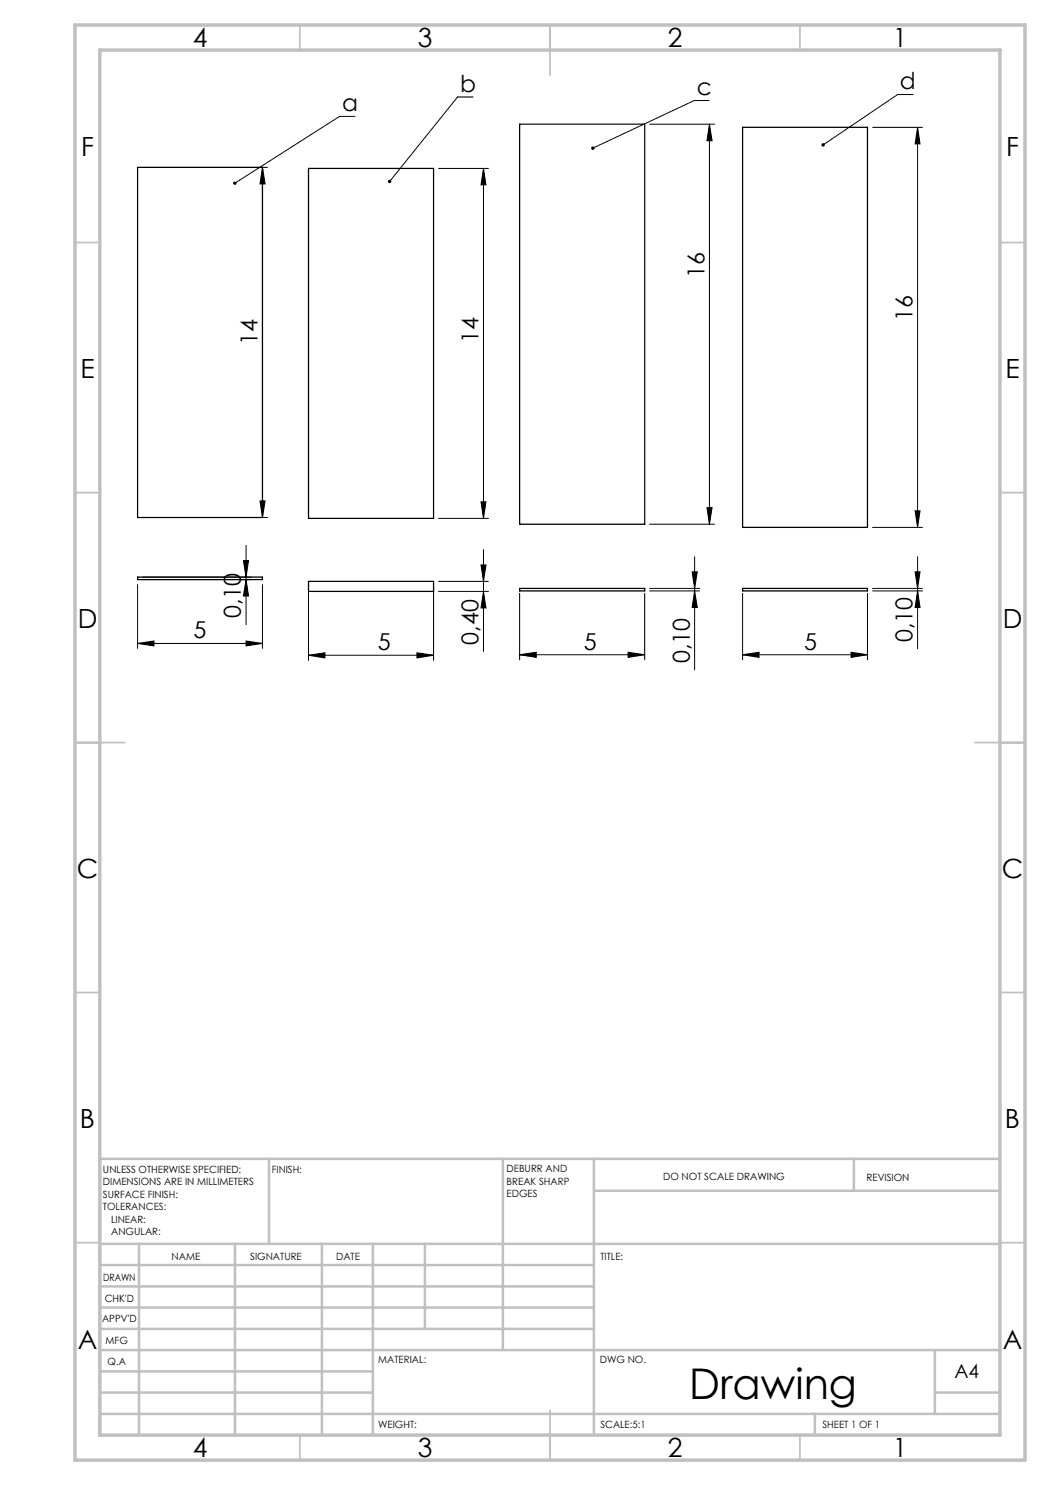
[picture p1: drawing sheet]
<svg xmlns="http://www.w3.org/2000/svg" width="210mm" height="297mm" viewBox="0 0 210 297" stroke-linecap="round" stroke-linejoin="round" font-family="sans-serif">
<g fill="none" stroke="#000" stroke-width=".2">
<path d="M94.6 19.4h-3.1l-13.6 16.9M182.6 18.9h-3.1l-14.9 10.1M28.5 33.5h25M52.5 33.5l.5 3.3h-1zM52.5 33.5v70M71 23.3h-3.1l-20.9 13.4M87.7 33.7h10M96.7 33.7l.5 3.3h-1zM96.7 33.7v70M129.9 24.8h13M141.8 20.1h-2.9l-20.3 9.5M141.9 24.8l.5 3.3h-1z"/>
<path d="M141.9 24.8v80M174.5 25.5h10M183.5 25.5l.5 3.3h-1zM183.5 25.5v80M27.5 116.9v12.8M28.5 103.5h25M28.5 115.4h21.7M28.5 115.9h21.7M48.7 112.1h1l-.5 3.3zM49.2 115.9l.5 3.3h-1zM49.2 109.1v15.8M52 100.2h1l-.5 3.3z"/>
<path d="M52.5 116.9v12.8M61.7 117.3v14.8M86.7 117.3v14.8M87.7 103.7h10M87.7 118.3h10M87.7 116.3h10M96.2 113h1l-.5 3.3zM96.2 100.4h1l-.5 3.3zM96.7 109.9v20.4M96.7 118.3l.5 3.3h-1zM103.9 118.7v13.3M128.9 118.7v13.3"/>
<path d="M129.9 104.8h13M129.9 118.2h10M129.9 117.7h10M138.4 114.4h1.1l-.6 3.3zM138.9 118.2l.6 3.3h-1.1zM138.9 111.3v22.7M141.4 101.5h1l-.5 3.3zM148.5 118.7v13.3M173.5 118.7v13.3M174.5 105.5h10M174.5 118.2h10M174.5 117.7h10"/>
<path d="M183 114.4h1l-.5 3.3zM183 102.2h1l-.5 3.3zM183.5 111.3v18.4M183.5 118.2l.5 3.3h-1zM27.5 128.7l3.3-.5v1zM27.5 128.7h25M49.2 128.2l3.3 .5-3.3 .5zM61.7 131.1l3.3-.5v1zM61.7 131.1h25M83.4 130.6l3.3 .5-3.3 .5zM103.9 130.9l3.3-.4v1zM103.9 130.9h25"/>
<path d="M125.6 130.5l3.3 .4-3.3 .6zM148.5 130.9l3.3-.4v1zM148.5 130.9h25M170.2 130.5l3.3 .4-3.3 .6z"/>
</g>
<g fill="none" stroke="#c0c0c0" stroke-width=".35">
<path d="M60 5v5M110 5v10M160 5v5M15 48.5h5M200 48.5h5M15 98.5h5M200 98.5h5M15 148.5h10M195 148.5h10M15 198.5h5M200 198.5h5M15 248.5h5"/>
<path d="M200 248.5h5M60 287v5M110 282v10M160 287v5"/>
</g>
<g fill="none" stroke="#c0c0c0" stroke-width=".5">
<path d="M53.8 231.8v17M100.6 231.8v38.2M118.8 231.8v55.2M118.8 238.2h81.2M170.8 231.8v6.4M200 231.8h-180v55.2M20 248.8h180M20 257.3h98.8M20 253h98.8M27.8 248.8v38.2M47 248.8v38.2M64.4 248.8v38.2"/>
<path d="M74.6 248.8v38.2M85 248.8v17M20 265.8h98.8M20 261.5h98.8M20 278.5h54.6M20 274.3h54.6M20 270h180M187 278.5h13M187 270v12.8M20 282.8h180M163 282.8v4.2"/>
</g>
<path d="M15 5h190v287h-190zM20 10h180v277h-180z" fill="none" stroke="#c0c0c0" stroke-width=".7"/>
<g fill="#000">
<path d="M46.7 36.4v.4l.3-.1-.3 .1a.35 .35 0 0 0 .5 .1 .35 .35 0 0 0 0-.5 .35 .35 0 0 0-.5 0zM77.8 36a.35 .35 0 0 0-.1 .6l.2-.3-.2 .3a.34 .34 0 0 0 .6-.3 .34 .34 0 0 0-.5-.3zM118.3 29.4v.4l.3-.2-.3 .2a.34 .34 0 0 0 .4 .1 .34 .34 0 0 0 .1-.5 .34 .34 0 0 0-.5 0zM164.4 28.7l-.1 .5 .3-.2-.3 .2a.34 .34 0 0 0 .5 .1 .34 .34 0 0 0 .1-.5 .34 .34 0 0 0-.5-.1z"/>
<path d="M48.7 112.1h1l-.5 3.3zM49.2 115.9l.5 3.3h-1zM96.7 118.3l.5 3.3h-1zM96.2 113h1l-.5 3.3zM138.9 118.2l.6 3.3h-1.1zM138.4 114.4h1.1l-.6 3.3zM183.5 118.2l.5 3.3h-1zM183 114.4h1l-.5 3.3z"/>
<path d="M52 100.2h1l-.5 3.3zM52.5 33.5l.5 3.3h-1zM141.4 101.5h1l-.5 3.3zM141.9 24.8l.5 3.3h-1zM183 102.2h1l-.5 3.3zM183.5 25.5l.5 3.3h-1z"/>
<path d="M96.2 100.4h1l-.5 3.3zM96.7 33.7l.5 3.3h-1z"/>
<path d="M27.5 128.7l3.3-.5v1zM49.2 128.2l3.3 .5-3.3 .5z"/>
<path d="M83.4 130.6l3.3 .5-3.3 .5zM61.7 131.1l3.3-.5v1zM125.6 130.5l3.3 .4-3.3 .6zM103.9 130.9l3.3-.4v1zM170.2 130.5l3.3 .4-3.3 .6zM148.5 130.9l3.3-.4v1z"/>
</g>
<path d="M27.5 33.5h25v70h-25zM61.7 33.7h25v70h-25zM103.9 24.8h25v80h-25zM148.5 25.5h25v80h-25zM27.5 115.4h25v.5h-25zM61.7 116.3h25v2h-25zM103.9 117.7h25v.5h-25zM148.5 117.7h25v.5h-25z" fill="none" stroke="#000" stroke-width=".25"/>
<text font-size="8.5" x="137.9" y="279.7">Drawing</text>
<g font-size="5.3">
<text x="38.5" y="9.5">4</text>
<text x="83.5" y="9.5">3</text>
<text x="133.6" y="9.5">2</text>
<text x="178.6" y="9.5">1</text>
<text x="16.2" y="31.3">F</text>
<text x="201.2" y="31.3">F</text>
<text x="16.1" y="75.5">E</text>
<text x="201.1" y="75.5">E</text>
<text x="15.5" y="125.5">D</text>
<text x="200.5" y="125.5">D</text>
<text x="15.4" y="175.5">C</text>
<text x="200.4" y="175.5">C</text>
<text x="16" y="225.5">B</text>
<text x="201" y="225.5">B</text>
<text x="15.5" y="269.8">A</text>
<text x="200.5" y="269.8">A</text>
<text x="38.5" y="291.5">4</text>
<text x="83.5" y="291.5">3</text>
<text x="133.6" y="291.5">2</text>
<text x="178.6" y="291.5">1</text>
</g>
<g font-size="4.7">
<text x="180" y="17.8">d</text>
<text x="68.4" y="22.2">a</text>
<text x="92" y="18.4">b</text>
<text x="139.4" y="19.1">c</text>
<text x="140.9" y="55.5" transform="rotate(-90 140.9 55.5)">16</text>
<text x="182.5" y="64.3" transform="rotate(-90 182.5 64.3)">16</text>
<text x="51.5" y="69" transform="rotate(-90 51.5 69)">14</text>
<text x="95.7" y="68.6" transform="rotate(-90 95.7 68.6)">14</text>
<text x="48.2" y="123.6" transform="rotate(-90 48.2 123.6)">0,10</text>
<text x="38.7" y="127.7">5</text>
<text x="75.6" y="130">5</text>
<text x="95.7" y="129" transform="rotate(-90 95.7 129)">0,40</text>
<text x="116.8" y="129.9">5</text>
<text x="160.8" y="129.9">5</text>
<text x="182.5" y="128.4" transform="rotate(-90 182.5 128.4)">0,10</text>
<text x="137.9" y="132.7" transform="rotate(-90 137.9 132.7)">0,10</text>
</g>
<text font-size="3.9" x="190.9" y="275.5">A4</text>
<g font-size="2">
<text x="20.6" y="234.6">UNLESS OTHERWISE SPECIFIED:</text>
<text x="20.6" y="237.1">DIMENSIONS ARE IN MILLIMETERS</text>
<text x="20.6" y="239.6">SURFACE FINISH:</text>
<text x="54.4" y="234.6">FINISH:</text>
<text x="101.3" y="234.5">DEBURR AND</text>
<text x="101.3" y="237">BREAK SHARP</text>
<text x="101.3" y="239.5">EDGES</text>
<text x="132.6" y="236">DO NOT SCALE DRAWING</text>
<text x="173.3" y="236.2">REVISION</text>
<text x="20.6" y="242.1">TOLERANCES:</text>
<text x="22.2" y="244.6">LINEAR:</text>
<text x="22.2" y="247.1">ANGULAR:</text>
<text x="34.3" y="252">NAME</text>
<text x="50" y="251.9">SIGNATURE</text>
<text x="67.2" y="251.9">DATE</text>
<text x="120.1" y="251.9">TITLE:</text>
<text x="20.6" y="256.1">DRAWN</text>
<text x="20.9" y="260.3">CHK'D</text>
<text x="20.4" y="264.4">APPV'D</text>
<text x="21.1" y="268.8">MFG</text>
<text x="21.5" y="273">Q.A</text>
<text x="75.6" y="272.5">MATERIAL:</text>
<text x="120" y="272.5">DWG NO.</text>
<text x="75.6" y="285.5">WEIGHT:</text>
<text x="120.1" y="285.6">SCALE:5:1</text>
<text x="164.5" y="285.6">SHEET 1 OF 1</text>
</g>
</svg>
